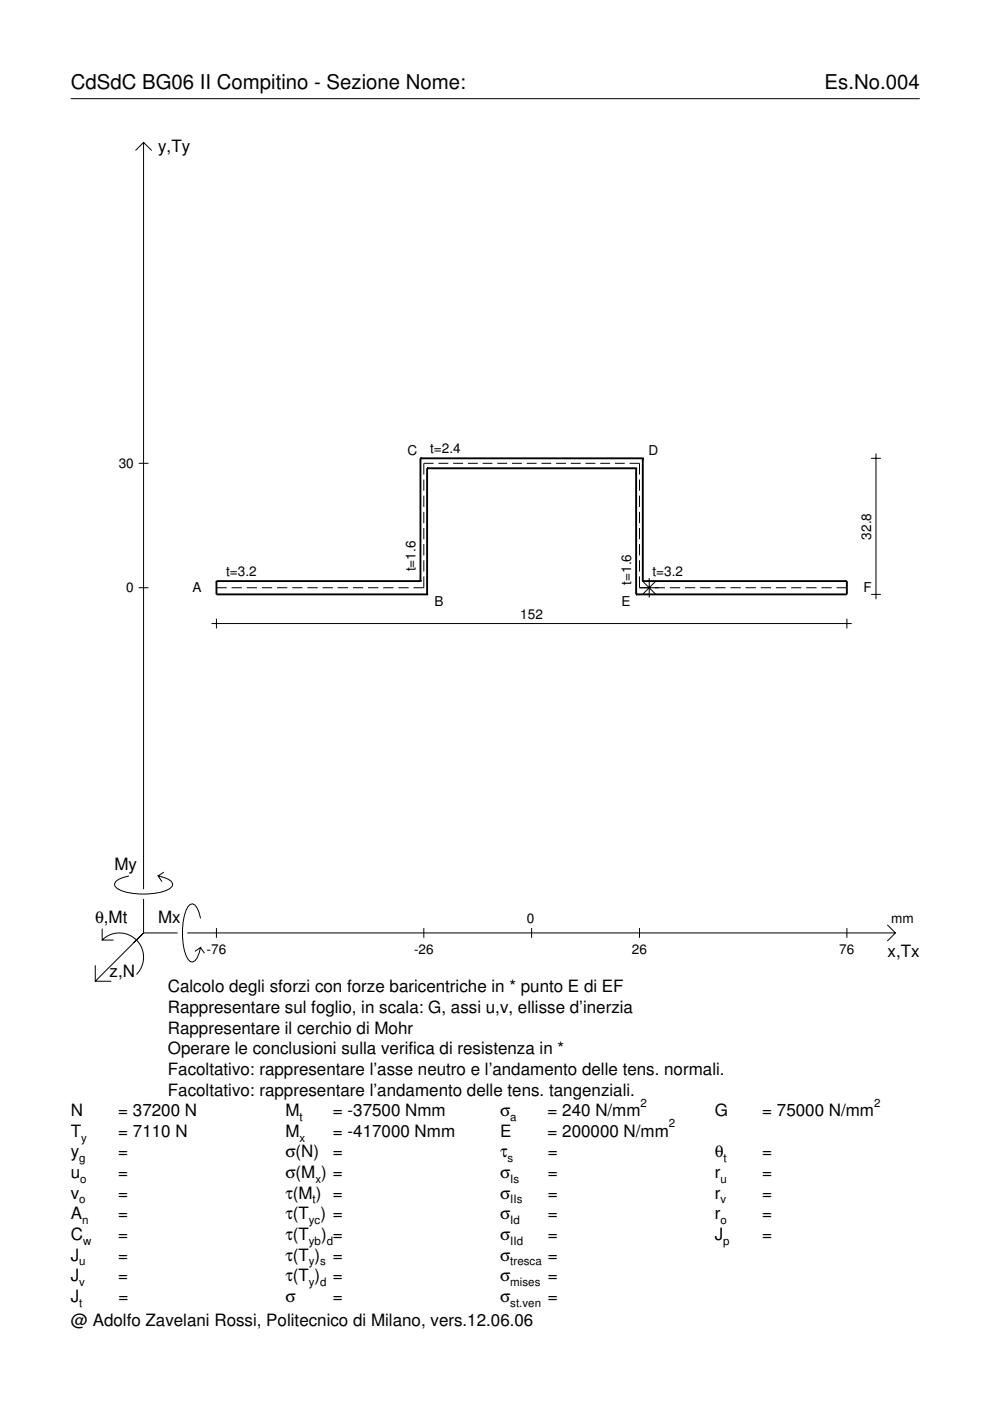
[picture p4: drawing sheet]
<svg xmlns="http://www.w3.org/2000/svg" width="210mm" height="297mm" viewBox="0 0 210 297" stroke-linecap="round" stroke-linejoin="round" font-family="sans-serif">
<g fill="none" stroke="#000" stroke-width=".21">
<path d="M15 20.9h180M28.7 31.9l1.7-1.7 1.8 1.7M30.4 30.2v158.3M29.4 98.2h2.1M91.9 98.2h-2v2.4M93 98.2h2.1M96.1 98.2h2.1M99.2 98.2h2.1M102.3 98.2h2.1M105.4 98.2h2.1M108.6 98.2h2M111.7 98.2h2.1"/>
<path d="M114.8 98.2h2.1M117.9 98.2h2.1M121 98.2h2.1M124.1 98.2h2.1M127.3 98.2h2M130.4 98.2h2.1M133.5 98.2h2.1v2.4M184.7 97.2h2.1M185.7 96.1v31M89.9 101.7v2.4M89.9 105.1v2.4M89.9 108.5v2.4"/>
<path d="M89.9 111.9v2.4M89.9 115.4v2.4M89.9 118.8v2.4M135.6 101.7v2.4M135.6 105.1v2.4M135.6 108.5v2.4M135.6 111.9v2.4M135.6 115.4v2.4M135.6 118.8v2.4M29.4 124.6h2.1M44.9 132.2h135.7M45.9 124.6h2.2"/>
<path d="M45.9 131.2v2M49.1 124.6h2.2M52.3 124.6h2.2M55.5 124.6h2.2M58.7 124.6h2.2M62 124.6h2.1M65.2 124.6h2.2M68.4 124.6h2.2M71.6 124.6h2.2M74.8 124.6h2.2M78 124.6h2.2M81.2 124.6h2.2"/>
<path d="M84.5 124.6h2.1M89.9 122.2v2.4h-2.2M135.6 122.2v2.4h5.4M136.2 123.2l2.9 2.9M137.6 122.6v4.1M139.1 123.2l-2.9 2.9M142 124.6h2.2M145.2 124.6h2.2M148.4 124.6h2.2M151.7 124.6h2.1M154.9 124.6h2.2M158.1 124.6h2.2"/>
<path d="M161.3 124.6h2.2M164.5 124.6h2.2M167.7 124.6h2.2M170.9 124.6h2.2M174.2 124.6h2.1M177.4 124.6h2.2M179.6 131.2v2M184.7 126h2.1M21.7 199.3a5.1 5.1 0 0 1 7.2 0 5.1 5.1 0 0 1 0 7.3M21.7 196.9v2.4h2.4M27.3 185.7a3.6 3.6 0 0 0-3 1.7l.1 .5a5.6 5.6 0 0 0 3.8 1.5 13.4 13.4 0 0 0 7.8-1l.5-.5 .1-.5a3.6 3.6 0 0 0-3.1-1.7l.8 1.2M30.4 190.6v7.2"/>
<path d="M30.4 197.8l-10.2 10.2M30.4 197.8h7.2M34.7 184.9l-1.2 .8M39.7 197.8h150.1M42.5 194.7a3.6 3.6 0 0 0-1.7-3.1l-.5 .2a5.7 5.7 0 0 0-1.5 3.7 13.3 13.3 0 0 0 1 7.9l.5 .5 .5 .1a3.6 3.6 0 0 0 1.7-3.1l-1.2 .8M45.9 196.8v2M89.9 196.8v2M112.7 196.8v2M135.6 196.8v2M179.6 196.8v2M188.1 196.1l1.7 1.7-1.7 1.7M20.2 204.7v3.3h3.4"/>
<path d="M42.5 200.9l.8 1.2"/>
</g>
<g fill="none" stroke="#000" stroke-width=".4">
<path d="M89.1 97.2h.1M89.1 97.2v26M89.1 97.2h47.2M90.6 99.3h.1M90.6 99.3v26.7M90.6 99.3h44.3M134.9 99.3h.1M134.9 99.3v26.7M136.3 97.2h.1M136.3 97.2v26M89.1 123.2h.1M89.1 123.2h-43.2v2.8h44.7"/>
<path d="M90.6 126h.1M134.9 126h.1M136.3 123.2h.1M136.3 123.2h43.3v2.8h-44.7"/>
</g>
<g font-size="4.3">
<text x="15" y="18.9">CdSdC BG06 II Compitino - Sezione Nome:</text>
<text x="174.8" y="18.9">Es.No.004</text>
</g>
<g font-size="3.6">
<text x="33.5" y="32.3">y,Ty</text>
<text x="24.3" y="184.4">My</text>
<text x="20.1" y="195.7">θ,Mt</text>
<text x="33.5" y="195.7">Mx</text>
<text x="188.2" y="203">x,Tx</text>
<text x="23.2" y="207.1">z,N</text>
<text x="35.6" y="210.4">Calcolo degli sforzi con forze baricentriche in * punto E di EF</text>
<text x="35.6" y="214.8">Rappresentare sul foglio, in scala: G, assi u,v, ellisse d’inerzia</text>
<text x="35.6" y="219.2">Rappresentare il cerchio di Mohr</text>
<text x="35.6" y="223.5">Operare le conclusioni sulla verifica di resistenza in *</text>
<text x="35.6" y="227.9">Facoltativo: rappresentare l’asse neutro e l’andamento delle tens. normali.</text>
<text x="35.6" y="232.3">Facoltativo: rappresentare l’andamento delle tens. tangenziali.</text>
<text x="15" y="236.7">N</text>
<text x="25.1" y="236.7">= 37200 N</text>
<text x="60.5" y="236.7">M</text>
<text x="70.6" y="236.7">= -37500 Nmm</text>
<text x="106" y="236.7">σ</text>
<text x="116.1" y="236.7">= 240 N/mm</text>
<text x="151.5" y="236.7">G</text>
<text x="161.6" y="236.7">= 75000 N/mm</text>
<text x="15" y="241">T</text>
<text x="15" y="245.4">y</text>
<text x="25.1" y="241">= 7110 N</text>
<text x="25.1" y="245.4">=</text>
<text x="60.5" y="241">M</text>
<text x="60.5" y="245.4">σ(N)</text>
<text x="70.6" y="241">= -417000 Nmm</text>
<text x="70.6" y="245.4">=</text>
<text x="106" y="241">E</text>
<text x="106" y="245.4">τ</text>
<text x="116.1" y="241">= 200000 N/mm</text>
<text x="116.1" y="245.4">=</text>
<text x="151.5" y="245.4">θ</text>
<text x="161.6" y="245.4">=</text>
<text x="15" y="249.8">u</text>
<text x="25.1" y="249.8">=</text>
<text x="60.5" y="249.8">σ(M ) =</text>
<text x="106" y="249.8">σ</text>
<text x="116.1" y="249.8">=</text>
<text x="151.5" y="249.8">r</text>
<text x="161.6" y="249.8">=</text>
<text x="15" y="254.2">v</text>
<text x="25.1" y="254.2">=</text>
<text x="60.5" y="254.2">τ(M ) =</text>
<text x="106" y="254.2">σ</text>
<text x="116.1" y="254.2">=</text>
<text x="151.5" y="254.2">r</text>
<text x="161.6" y="254.2">=</text>
<text x="15" y="258.5">A</text>
<text x="15" y="262.9">C</text>
<text x="25.1" y="258.5">=</text>
<text x="25.1" y="262.9">=</text>
<text x="60.5" y="258.5">τ(T ) =</text>
<text x="60.5" y="262.9">τ(T</text>
<text x="68.1" y="262.9">) =</text>
<text x="106" y="258.5">σ</text>
<text x="106" y="262.9">σ</text>
<text x="116.1" y="258.5">=</text>
<text x="116.1" y="262.9">=</text>
<text x="151.5" y="258.5">r</text>
<text x="151.5" y="262.9">J</text>
<text x="161.6" y="258.5">=</text>
<text x="161.6" y="262.9">=</text>
<text x="15" y="267.3">J</text>
<text x="25.1" y="267.3">=</text>
<text x="60.5" y="267.3">τ(T )</text>
<text x="70.6" y="267.3">=</text>
<text x="106" y="267.3">σ</text>
<text x="116.1" y="267.3">=</text>
<text x="15" y="271.7">J</text>
<text x="25.1" y="271.7">=</text>
<text x="60.5" y="271.7">τ(T )</text>
<text x="70.6" y="271.7">=</text>
<text x="106" y="271.7">σ</text>
<text x="116.1" y="271.7">=</text>
<text x="15" y="276">J</text>
<text x="15" y="281.2">@ Adolfo Zavelani Rossi, Politecnico di Milano, vers.12.06.06</text>
<text x="25.1" y="276">=</text>
<text x="60.5" y="276">σ</text>
<text x="70.6" y="276">=</text>
<text x="106" y="276">σ</text>
<text x="116.1" y="276">=</text>
</g>
<g font-size="2.9">
<text x="25.2" y="99.2">30</text>
<text x="86.4" y="96.4">C</text>
<text x="91.2" y="96.1">t=2.4</text>
<text x="137.5" y="96.4">D</text>
<text x="184.7" y="114.4" transform="rotate(-90 184.7 114.4)">32.8</text>
<text x="26.8" y="125.6">0</text>
<text x="40.8" y="125.5">A</text>
<text x="47.9" y="122.2">t=3.2</text>
<text x="88.1" y="121.2" transform="rotate(-90 88.1 121.2)">t=1.6</text>
<text x="133.8" y="124" transform="rotate(-90 133.8 124)">t=1.6</text>
<text x="138.3" y="122.2">t=3.2</text>
<text x="183.1" y="125.5">F</text>
<text x="92.2" y="128.6">B</text>
<text x="110.3" y="131.2">152</text>
<text x="131.8" y="128.6">E</text>
<text x="111.7" y="195.7">0</text>
<text x="189" y="195.7">mm</text>
<text x="43.8" y="202.2">-76</text>
<text x="87.8" y="202.2">-26</text>
<text x="134" y="202.2">26</text>
<text x="178" y="202.2">76</text>
</g>
<g font-size="2.4">
<text x="63.5" y="237.7">t</text>
<text x="108.2" y="237.7">a</text>
<text x="135.8" y="234.7">2</text>
<text x="141.8" y="239">2</text>
<text x="185.3" y="234.7">2</text>
<text x="17.2" y="242">y</text>
<text x="63.5" y="242">x</text>
<text x="16.8" y="246.4">g</text>
<text x="17" y="250.8">o</text>
<text x="66.9" y="250.8">x</text>
<text x="107.6" y="246.4">s</text>
<text x="108.2" y="250.8">Is</text>
<text x="152.7" y="250.8">u</text>
<text x="153.4" y="246.4">t</text>
<text x="16.8" y="255.2">o</text>
<text x="66.3" y="255.2">t</text>
<text x="108.2" y="255.2">IIs</text>
<text x="152.7" y="255.2">v</text>
<text x="17.4" y="259.5">n</text>
<text x="17.6" y="263.9">w</text>
<text x="65.5" y="259.5">yc</text>
<text x="65.5" y="263.9">yb d</text>
<text x="108.2" y="259.5">Id</text>
<text x="108.2" y="263.9">IId</text>
<text x="152.7" y="259.5">o</text>
<text x="153.3" y="263.9">p</text>
<text x="16.8" y="268.3">u</text>
<text x="65.5" y="268.3">y s</text>
<text x="108.2" y="268.3">tresca</text>
<text x="16.8" y="272.7">v</text>
<text x="65.5" y="272.7">y d</text>
<text x="108.2" y="272.7">mises</text>
<text x="16.8" y="277">t</text>
<text x="108.2" y="277">st.ven</text>
</g>
</svg>
